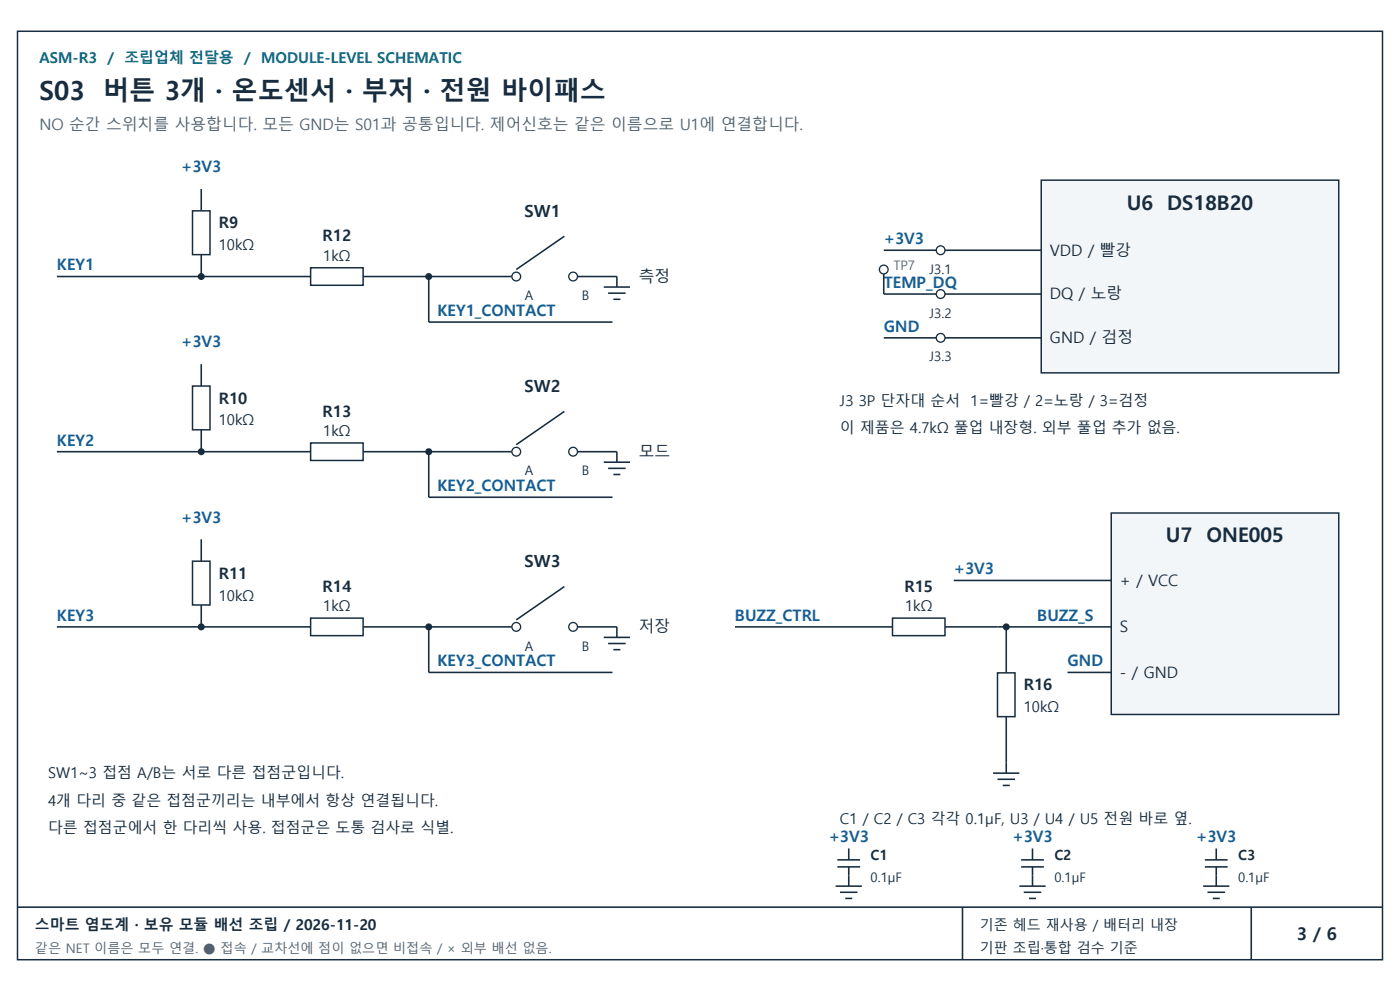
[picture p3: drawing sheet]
<svg xmlns="http://www.w3.org/2000/svg" width="420mm" height="297mm" viewBox="0 0 420 297" stroke-linecap="round" stroke-linejoin="round" font-family="sans-serif">
<path d="M5.2 9.4h409.5v278.2h-409.5z" fill-rule="evenodd" fill="#fff" stroke="#172c3e" stroke-width=".45"/>
<path d="M17.1 82.9h56.4M5.2 271.9h409.5M288.7 271.9v15.7M375.4 271.9v15.7" fill="none" stroke="#172c3e" stroke-width=".47"/>
<circle cx="60.4" cy="82.9" r="1.05" fill="#172c3e"/>
<path d="M60.4 56.6v6.6" fill="none" stroke="#172c3e" stroke-width=".47"/>
<path d="M57.7 63.2h5.3v13.1h-5.3z" fill-rule="evenodd" fill="#fff" stroke="#172c3e" stroke-width=".45"/>
<path d="M60.4 76.3v6.6M73.5 82.9h19.7" fill="none" stroke="#172c3e" stroke-width=".47"/>
<path d="M93.2 80.3h15.7v5.2h-15.7z" fill-rule="evenodd" fill="#fff" stroke="#172c3e" stroke-width=".45"/>
<path d="M108.9 82.9h44.7" fill="none" stroke="#172c3e" stroke-width=".47"/>
<circle cx="128.6" cy="82.9" r="1.05" fill="#172c3e"/>
<path d="M128.6 82.9v13.6h55.1" fill="none" stroke="#172c3e" stroke-width=".47"/>
<circle cx="154.9" cy="82.9" r="1.31" fill="#fff" stroke="#172c3e" stroke-width=".39"/>
<path d="M169.3 70.8l-14.4 10" fill="none" stroke="#172c3e" stroke-width=".47"/>
<circle cx="171.9" cy="82.9" r="1.31" fill="#fff" stroke="#172c3e" stroke-width=".39"/>
<path d="M173.2 82.9h11.9v3.1M181.1 86h7.9M182.4 87.9h5.3M184 89.7h2.1M17.1 135.4h56.4" fill="none" stroke="#172c3e" stroke-width=".47"/>
<circle cx="60.4" cy="135.4" r="1.05" fill="#172c3e"/>
<path d="M60.4 109.1v6.6" fill="none" stroke="#172c3e" stroke-width=".47"/>
<path d="M57.7 115.7h5.3v13.1h-5.3z" fill-rule="evenodd" fill="#fff" stroke="#172c3e" stroke-width=".45"/>
<path d="M60.4 128.8v6.6M73.5 135.4h19.7" fill="none" stroke="#172c3e" stroke-width=".47"/>
<path d="M93.2 132.8h15.7v5.2h-15.7z" fill-rule="evenodd" fill="#fff" stroke="#172c3e" stroke-width=".45"/>
<path d="M108.9 135.4h44.7" fill="none" stroke="#172c3e" stroke-width=".47"/>
<circle cx="128.6" cy="135.4" r="1.05" fill="#172c3e"/>
<path d="M128.6 135.4v13.6h55.1" fill="none" stroke="#172c3e" stroke-width=".47"/>
<circle cx="154.9" cy="135.4" r="1.31" fill="#fff" stroke="#172c3e" stroke-width=".39"/>
<path d="M169.3 123.3l-14.4 10" fill="none" stroke="#172c3e" stroke-width=".47"/>
<circle cx="171.9" cy="135.4" r="1.31" fill="#fff" stroke="#172c3e" stroke-width=".39"/>
<path d="M173.2 135.4h11.9v3.1M181.1 138.5h7.9M182.4 140.4h5.3M184 142.2h2.1M17.1 187.9h56.4" fill="none" stroke="#172c3e" stroke-width=".47"/>
<circle cx="60.4" cy="187.9" r="1.05" fill="#172c3e"/>
<path d="M60.4 161.6v6.6" fill="none" stroke="#172c3e" stroke-width=".47"/>
<path d="M57.7 168.2h5.3v13.1h-5.3z" fill-rule="evenodd" fill="#fff" stroke="#172c3e" stroke-width=".45"/>
<path d="M60.4 181.3v6.6M73.5 187.9h19.7" fill="none" stroke="#172c3e" stroke-width=".47"/>
<path d="M93.2 185.3h15.7v5.2h-15.7z" fill-rule="evenodd" fill="#fff" stroke="#172c3e" stroke-width=".45"/>
<path d="M108.9 187.9h44.7" fill="none" stroke="#172c3e" stroke-width=".47"/>
<circle cx="128.6" cy="187.9" r="1.05" fill="#172c3e"/>
<path d="M128.6 187.9v13.6h55.1" fill="none" stroke="#172c3e" stroke-width=".47"/>
<circle cx="154.9" cy="187.9" r="1.31" fill="#fff" stroke="#172c3e" stroke-width=".39"/>
<path d="M169.3 175.8l-14.4 10" fill="none" stroke="#172c3e" stroke-width=".47"/>
<circle cx="171.9" cy="187.9" r="1.31" fill="#fff" stroke="#172c3e" stroke-width=".39"/>
<path d="M173.2 187.9h11.9v3.1M181.1 191h7.9M182.4 192.9h5.3M184 194.7h2.1" fill="none" stroke="#172c3e" stroke-width=".47"/>
<path d="M312.4 54h89.2v57.8h-89.2z" fill-rule="evenodd" fill="#f3f6f8" stroke="#172c3e" stroke-width=".45"/>
<path d="M265.1 75h47.3" fill="none" stroke="#172c3e" stroke-width=".47"/>
<circle cx="282.2" cy="75" r="1.31" fill="#fff" stroke="#172c3e" stroke-width=".39"/>
<path d="M265.1 88.1h47.3" fill="none" stroke="#172c3e" stroke-width=".47"/>
<circle cx="282.2" cy="88.1" r="1.31" fill="#fff" stroke="#172c3e" stroke-width=".39"/>
<path d="M265.1 101.3h47.3" fill="none" stroke="#172c3e" stroke-width=".47"/>
<circle cx="282.2" cy="101.2" r="1.31" fill="#fff" stroke="#172c3e" stroke-width=".39"/>
<path d="M265.1 82.1v6" fill="none" stroke="#172c3e" stroke-width=".47"/>
<circle cx="265.1" cy="80.8" r="1.31" fill="#fff" stroke="#172c3e" stroke-width=".39"/>
<path d="M333.4 153.8h68.2v60.3h-68.2z" fill-rule="evenodd" fill="#f3f6f8" stroke="#172c3e" stroke-width=".45"/>
<path d="M286.1 174h47.3M220.5 187.9h47.2M320.2 201.5h13.2" fill="none" stroke="#172c3e" stroke-width=".47"/>
<path d="M267.7 185.3h15.8v5.2h-15.8z" fill-rule="evenodd" fill="#fff" stroke="#172c3e" stroke-width=".45"/>
<path d="M283.5 187.9h49.9" fill="none" stroke="#172c3e" stroke-width=".47"/>
<circle cx="301.9" cy="187.9" r="1.05" fill="#172c3e"/>
<path d="M301.9 187.9v13.8" fill="none" stroke="#172c3e" stroke-width=".47"/>
<path d="M299.2 201.7h5.3v13.1h-5.3z" fill-rule="evenodd" fill="#fff" stroke="#172c3e" stroke-width=".45"/>
<g fill="none" stroke="#172c3e" stroke-width=".47">
<path d="M301.9 214.8v16.9M297.9 231.7h7.9M299.2 233.6h5.3M300.8 235.4h2.1M251.2 257.7h6.8M251.2 259.8h6.8M254.6 254.3v3.4M254.6 259.8v5.8M306.3 257.7h6.9M306.3 259.8h6.9M309.7 254.3v3.4M309.7 259.8v5.8"/>
<path d="M361.5 257.7h6.8M361.5 259.8h6.8M364.9 254.3v3.4M364.9 259.8v5.8M250.7 265.6h7.9M252 267.4h5.2M253.6 269.3h2.1M305.8 265.6h7.9M307.1 267.4h5.3M308.7 269.3h2.1M360.9 265.6h7.9M362.2 267.4h5.3"/>
<path d="M363.8 269.3h2.1"/>
</g>
<g font-size="7.9" fill="#172c3e">
<text x="11.8" y="30.1">S03</text>
<text x="30.9" y="30.1">버튼 3개 · 온도센서 · 부저 · 전원 바이패스</text>
</g>
<g font-size="6" fill="#172c3e">
<text x="338" y="62.9">U6</text>
<text x="350.2" y="62.9">DS18B20</text>
<text x="349.8" y="162.4">U7</text>
<text x="361.9" y="162.4">ONE005</text>
</g>
<text font-size="5.2" fill="#172c3e" x="389" y="281.6">3 / 6</text>
<g font-size="5" fill="#172c3e">
<text x="157.4" y="65">SW1</text>
<text x="157.4" y="117.5">SW2</text>
<text x="157.4" y="170">SW3</text>
</g>
<text font-size="4.7" fill="#526471" x="11.8" y="39">NO 순간 스위치를 사용합니다. 모든 GND는 S01과 공통입니다. 제어신호는 같은 이름으로 U1에 연결합니다.</text>
<g font-size="4.7" fill="#165e9a">
<text x="54.4" y="51.6">+3V3</text>
<text x="265.1" y="73.2">+3V3</text>
<text x="17.1" y="81">KEY1</text>
<text x="265.1" y="86.3">TEMP_DQ</text>
<text x="131.2" y="94.7">KEY1_CONTACT</text>
<text x="265.1" y="99.4">GND</text>
<text x="54.4" y="104.1">+3V3</text>
<text x="17.1" y="133.5">KEY2</text>
<text x="131.2" y="147.2">KEY2_CONTACT</text>
<text x="54.4" y="156.6">+3V3</text>
<text x="286.1" y="172.1">+3V3</text>
<text x="17.1" y="186">KEY3</text>
<text x="220.5" y="186">BUZZ_CTRL</text>
<text x="311.2" y="186">BUZZ_S</text>
<text x="131.2" y="199.7">KEY3_CONTACT</text>
<text x="320.2" y="199.7">GND</text>
<text x="248.6" y="252.5">+3V3</text>
<text x="303.7" y="252.5">+3V3</text>
<text x="358.9" y="252.5">+3V3</text>
</g>
<g font-size="4.7" fill="#172c3e">
<text x="65.6" y="68.4">R9</text>
<text x="96.8" y="72.4">R12</text>
<text x="315" y="76.6">VDD / 빨강</text>
<text x="191.6" y="84.5">측정</text>
<text x="315" y="89.7">DQ / 노랑</text>
<text x="315" y="102.8">GND / 검정</text>
<text x="65.6" y="120.9">R10</text>
<text x="96.8" y="124.9">R13</text>
<text x="191.6" y="137">모드</text>
<text x="65.6" y="173.4">R11</text>
<text x="96.8" y="177.4">R14</text>
<text x="271.3" y="177.4">R15</text>
<text x="336" y="175.5">+ / VCC</text>
<text x="191.6" y="189.5">저장</text>
<text x="336" y="189.5">S</text>
<text x="336" y="203.1">- / GND</text>
<text x="307.1" y="206.9">R16</text>
</g>
<g font-size="4.5" fill="#076d70">
<text x="11.8" y="18.8">ASM-R3</text>
<text x="32.2" y="18.8">/ 조립업체 전달용</text>
<text x="73.3" y="18.8">/ MODULE-LEVEL SCHEMATIC</text>
</g>
<g font-size="4.5" fill="#172c3e">
<text x="65.6" y="75">10kΩ</text>
<text x="97" y="78.2">1kΩ</text>
<text x="252" y="121.7">J3 3P 단자대 순서</text>
<text x="291.2" y="121.7">1=빨강 / 2=노랑 / 3=검정</text>
<text x="65.6" y="127.5">10kΩ</text>
<text x="97" y="130.7">1kΩ</text>
<text x="252" y="129.9">이 제품은 4.7kΩ 풀업 내장형. 외부 풀업 추가 없음.</text>
<text x="65.6" y="180">10kΩ</text>
<text x="97" y="183.2">1kΩ</text>
<text x="271.5" y="183.2">1kΩ</text>
<text x="307.1" y="213.5">10kΩ</text>
<text x="14.4" y="233.3">SW1~3 접점 A/B는 서로 다른 접점군입니다.</text>
<text x="14.4" y="241.4">4개 다리 중 같은 접점군끼리는 내부에서 항상 연결됩니다.</text>
<text x="14.4" y="249.6">다른 접점군에서 한 다리씩 사용. 접점군은 도통 검사로 식별.</text>
<text x="252" y="246.9">C1 / C2 / C3 각각 0.1µF, U3 / U4 / U5 전원 바로 옆.</text>
<text x="10.5" y="278.7">스마트 염도계 · 보유 모듈 배선 조립 / 2026-11-20</text>
</g>
<g font-size="4.2" fill="#172c3e">
<text x="261.2" y="257.7">C1</text>
<text x="316.3" y="257.7">C2</text>
<text x="371.4" y="257.7">C3</text>
<text x="294" y="278.7">기존 헤드 재사용 / 배터리 내장</text>
<text x="294" y="285.5">기판 조립·통합 검수 기준</text>
</g>
<g font-size="3.9" fill="#526471">
<text x="268" y="80.8">TP7</text>
<text x="10.5" y="285.5">같은 NET 이름은 모두 연결. ● 접속 / 교차선에 점이 없으면 비접속 / × 외부 배선 없음.</text>
</g>
<g font-size="3.9" fill="#172c3e">
<text x="278.9" y="82.1">J3.1</text>
<text x="157.5" y="90">A</text>
<text x="174.6" y="90">B</text>
<text x="278.9" y="95.2">J3.2</text>
<text x="278.9" y="108.3">J3.3</text>
<text x="157.5" y="142.5">A</text>
<text x="174.6" y="142.5">B</text>
<text x="157.5" y="195">A</text>
<text x="174.6" y="195">B</text>
<text x="261.2" y="264.3">0.1µF</text>
<text x="316.3" y="264.3">0.1µF</text>
<text x="371.4" y="264.3">0.1µF</text>
</g>
</svg>
